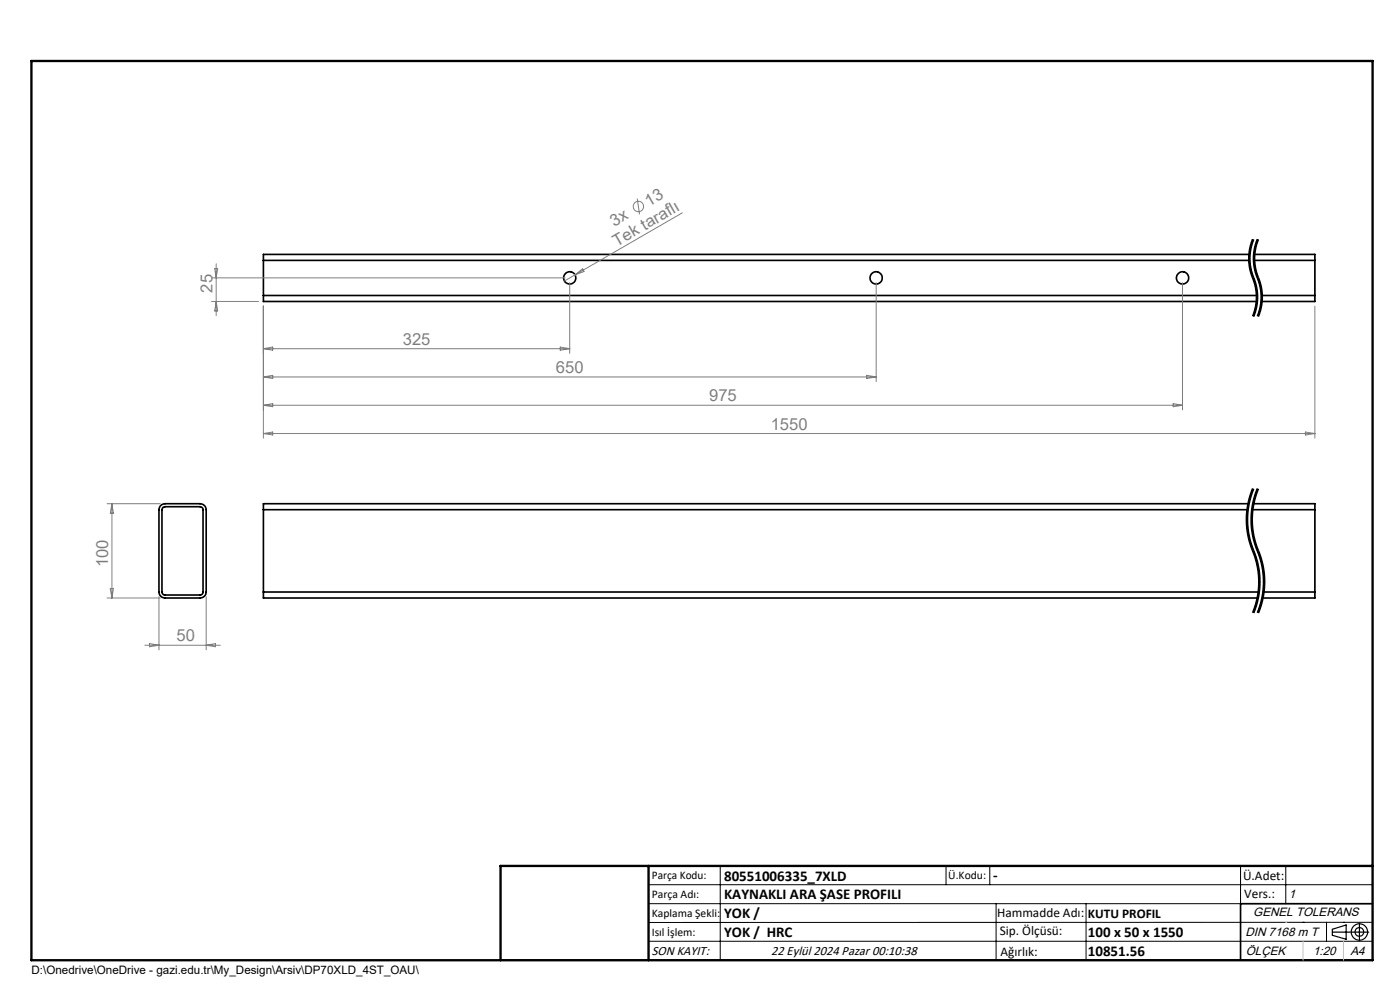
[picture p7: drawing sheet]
<svg xmlns="http://www.w3.org/2000/svg" width="297mm" height="210mm" viewBox="0 0 297 210" stroke-linecap="round" stroke-linejoin="round" font-family="sans-serif">
<g fill="none" stroke="#000" stroke-width=".35">
<path d="M55.9 55.2h209.1M55.9 55.2v7.5M265 54h-209.1v1.2M266 55.2h12.9M266.1 54h12.8v1.2M278.9 55.2v7.5M55.9 62.7v1.3h210.7M55.9 62.7h210.7M267.7 62.7h11.2M278.9 62.7v1.3h-11.3M34.1 107.2l.9-.4h7.4a1.33 1.33 0 0 1 1.3 1.3v17.5a1.33 1.33 0 0 1-1.3 1.3h-7.4a1.33 1.33 0 0 1-1.3-1.3v-17.5zM34.5 107.8l.5-.3h7.4a.66 .66 0 0 1 .7 .6v17.5a.6 .6 0 0 1-.7 .6h-7.4a.66 .66 0 0 1-.6-.6z"/>
<path d="M55.9 108.1v17.5M55.9 108.1h208.8M264.9 106.8h-209v1.3M265.6 108.1h13.3M265.9 106.8h13v1.3M278.9 108.1v17.5M55.9 125.6v1.3h210.9M55.9 125.6h211.1M268 125.6h10.9M278.9 125.6v1.3h-11.1M291.2 191.7h-28v12"/>
<circle cx="120.9" cy="58.9" r="1.31"/>
<circle cx="185.9" cy="58.9" r="1.31"/>
<circle cx="250.9" cy="58.9" r="1.31"/>
</g>
<g fill="none" stroke="#808080" stroke-width=".21">
<path d="M44.9 58.9h75M45.5 57h.7l-.3 1.9zM45.9 55.9v11M120.9 60v15M122 58.3l1.6-1.3 .3 .6zM135.2 42.1l.5 3.4M144.7 45.1l-25 14.5M185.9 60v21M250.9 60v27M44.9 64h10M45.9 64l.3 2h-.7zM55.9 64.9v28"/>
<path d="M55.9 74h65M55.9 74l2-.4v.7zM55.9 80l2-.4v.7zM55.9 80h130M118.9 73.6l2 .4-2 .3zM183.9 79.6l2 .4-2 .3zM278.9 64.9v28M55.9 86l2-.4v.7zM55.9 92l2-.4v.7zM55.9 86h195M55.9 92h223M248.9 85.6l2 .4-2 .3z"/>
<path d="M276.9 91.6l2 .4-2 .3zM22.7 106.8h11.3M23.7 106.8v20.1M23.7 106.8l.4 2.1h-.7zM22.7 126.9h11.3M23.4 124.8h.7l-.4 2.1zM30.7 136.9h16M31.7 136.5l2 .4-2 .3zM33.7 126.6v11.3M43.7 126.6v11.3M43.7 136.9l2-.4v.7z"/>
<circle cx="135.4" cy="43.8" r="1.1"/>
</g>
<path d="M265.9 50.8a10.6 10.6 0 0 0 0 8.1M265.9 58.9a10.6 10.6 0 0 1 0 8.2M266.9 50.8a10.6 10.6 0 0 0 0 8.1M266.9 58.9a10.6 10.6 0 0 1 0 8.2" fill="none" stroke="#000" stroke-width=".21" stroke-dasharray="6.3 1.3 1.3 1.3" stroke-dashoffset="4.1" stroke-linecap="butt"/>
<path d="M265.9 103.7a17.1 17.1 0 0 0 0 13.1M265.9 116.8a17.1 17.1 0 0 1 0 13.2M266.9 103.7a17.1 17.1 0 0 0 0 13.1M266.9 116.8a17.1 17.1 0 0 1 0 13.2" fill="none" stroke="#000" stroke-width=".21" stroke-dasharray="6.3 1.3 1.3 1.3" stroke-dashoffset="1.5" stroke-linecap="butt"/>
<g fill="none" stroke="#000" stroke-width=".21">
<path d="M265.1 57.2l1.1 3.6M265.2 54.4l.1 1.4M265.3 55.8l.1 .9M265.4 51.6a10.8 10.8 0 0 0-.3 5.6M265.4 56.7l.5 2M265.7 50.7l-.3 .9M265.9 50.8a11.2 11.2 0 0 0 .3 9 10.6 10.6 0 0 1-.3 7.3M265.9 51.3l-.4 1.3-.3 1.8M265.9 58.7l.1 .2zM266 50.8l-.2 .5M266 58.9l.8 2.7M266.1 57.2l1.1 3.6"/>
<path d="M266.2 54.4l.1 1.4M266.3 55.8l.1 .9M266.4 51.6a10.8 10.8 0 0 0-.3 5.6M266.4 56.7l.5 1.7M266.7 50.7l-.3 .9M266.8 58.4l.7 1.8 .3 1.4M266.9 50.8a11.2 11.2 0 0 0 .3 9 10.6 10.6 0 0 1-.3 7.3M266.9 51.3l-.4 1.3-.3 1.8M267 50.8l-.2 .5M266.1 65.7l-.4 1.3M266.2 60.7l.2 1M266.4 61.6v2.3"/>
<path d="M266.4 63.9l-.3 1.8M266.8 61.6v.5M266.8 62.1a10.8 10.8 0 0 1-.8 5.1M267.1 65.7l-.4 1.3M267.2 60.7l.2 1M267.4 61.6v2.3M267.4 63.9l-.3 1.8M267.8 61.6v.5M267.8 62.1a10.8 10.8 0 0 1-.8 5.1M264.4 111.1l.3 2.4 .4 1.7a19.6 19.6 0 0 1 1.8 9.7M264.6 107.6l-.2 3.5M264.7 107l-.1 .6"/>
<path d="M264.8 106.4l-.1 .6M265.1 114l.5 1.7a18.9 18.9 0 0 1 1.7 7.4M265.4 111.1l.3 2.4 .6 2.3a18.1 18.1 0 0 1 1.6 9.1M265.6 107.6l-.2 3.5M265.7 107l-.1 .6M265.7 103.6l-.9 2.8M265.8 106.4l-.1 .6M265.9 103.7a17.8 17.8 0 0 0 .5 14.5 17.1 17.1 0 0 1-.5 11.8M266 103.7a17 17 0 0 0-.9 10.3M266.1 114l1.5 4.4a17.3 17.3 0 0 1 .7 4.7M266.7 103.6l-.9 2.8M266.9 103.7a17.8 17.8 0 0 0 .5 14.5 17.1 17.1 0 0 1-.5 11.8"/>
<path d="M267 103.7a17 17 0 0 0-.9 10.3M266.1 128.8l-.4 1.1M266.4 127.7l-.3 1.2M266.9 125.5l-.5 2.2M266.9 124.9v.6M267.1 128.8l-.4 1.1M267.3 123.1a17.3 17.3 0 0 1-1.3 7M267.4 127.7l-.3 1.2M267.9 125.5l-.5 2.2M267.9 124.9v.6M268.3 123.1l-.3 3.6-1 3.4M137.6 187.7h153.6"/>
<path d="M137.6 191.7h153.6M137.6 199.7h153.6M152.8 183.7v20M200.7 183.7v4M210 183.7v4M211.3 191.7v12M230.4 191.7v12M263.2 183.7v20M272.8 183.7v8M276.4 195.6h.1M281.4 195.6v4.1M285 195.6h.1"/>
<path d="M291.2 195.6l-153.6 .1"/>
</g>
<g fill="none" stroke="#000" stroke-width=".25">
<path d="M282.6 197.7h7.8M282.6 197.1l3-.9v3l-3-.8zM288.4 195.8v3.8M106.2 203.7h185"/>
<circle cx="288.4" cy="197.7" r="1.74"/>
<circle cx="288.4" cy="197.7" r=".93"/>
</g>
<path d="M6.7 12.9h284.5v190.8h-284.5zM137.6 183.7v20M291.2 183.7h-185v20" fill="none" stroke="#000" stroke-width=".5"/>
<path d="M276.4 199.7v4M285 199.7v4" fill="none" stroke="#c0c0c0" stroke-width=".21"/>
<path d="M272.8 195.6h.1" fill="none" stroke="#c0c0c0" stroke-width=".25"/>
<g font-size="3.5" fill="#808080">
<text x="137.6" y="43.9" transform="rotate(-30 137.6 43.9)">13</text>
<text x="130.3" y="48.1" transform="rotate(-30 130.3 48.1)">3x</text>
<text x="130.8" y="52.4" transform="rotate(-30 130.8 52.4)">Tek taraflı</text>
<text x="45.1" y="62.1" transform="rotate(-90 45.1 62.1)">25</text>
<text x="85.4" y="73.1">325</text>
<text x="117.9" y="79.1">650</text>
<text x="150.4" y="85.1">975</text>
<text x="163.5" y="91.1">1550</text>
<text x="23" y="120.3" transform="rotate(-90 23 120.3)">100</text>
<text x="37.4" y="136">50</text>
</g>
<g font-size="3.2">
<text x="153.6" y="186.8">80551006335_7XLD</text>
<text x="153.6" y="190.8">KAYNAKLI ARA ŞASE PROFILI</text>
<text x="210.7" y="186.6">-</text>
<text x="153.6" y="194.8">YOK /</text>
<text x="153.6" y="198.8">YOK / HRC</text>
<text x="230.8" y="198.7">100 x 50 x 1550</text>
<text x="230.8" y="202.8">10851.56</text>
</g>
<g font-size="2.8">
<text x="263.7" y="186.7">Ü.Adet:</text>
<text x="263.9" y="190.5">Vers.:</text>
<text x="211.5" y="194.5">Hammadde Adı:</text>
<text x="230.8" y="194.7">KUTU PROFIL</text>
<text x="138.3" y="202.6">SON KAYIT:</text>
<text x="163.6" y="202.6">22 Eylül 2024 Pazar 00:10:38</text>
<text x="212.1" y="198.4">Sip. Ölçüsü:</text>
<text x="212.2" y="202.7">Ağırlık:</text>
</g>
<g font-size="2.6">
<text x="273.4" y="190.4">1</text>
<text x="265.9" y="194.4">GENEL TOLERANS</text>
<text x="264.2" y="198.5">DIN 7168 m T</text>
<text x="264.3" y="202.6">ÖLÇEK</text>
<text x="278.5" y="202.6">1:20</text>
<text x="286.5" y="202.6">A4</text>
</g>
<g font-size="2.5">
<text x="138.3" y="186.4">Parça Kodu:</text>
<text x="138.3" y="190.5">Parça Adı:</text>
<text x="201.2" y="186.5">Ü.Kodu:</text>
<text x="138.3" y="194.5">Kaplama Şekli:</text>
<text x="138.3" y="198.6">Isıl İşlem:</text>
<text x="6.7" y="206.7">D:\Onedrive\OneDrive - gazi.edu.tr\My_Design\Arsiv\DP70XLD_4ST_OAU\</text>
</g>
</svg>
